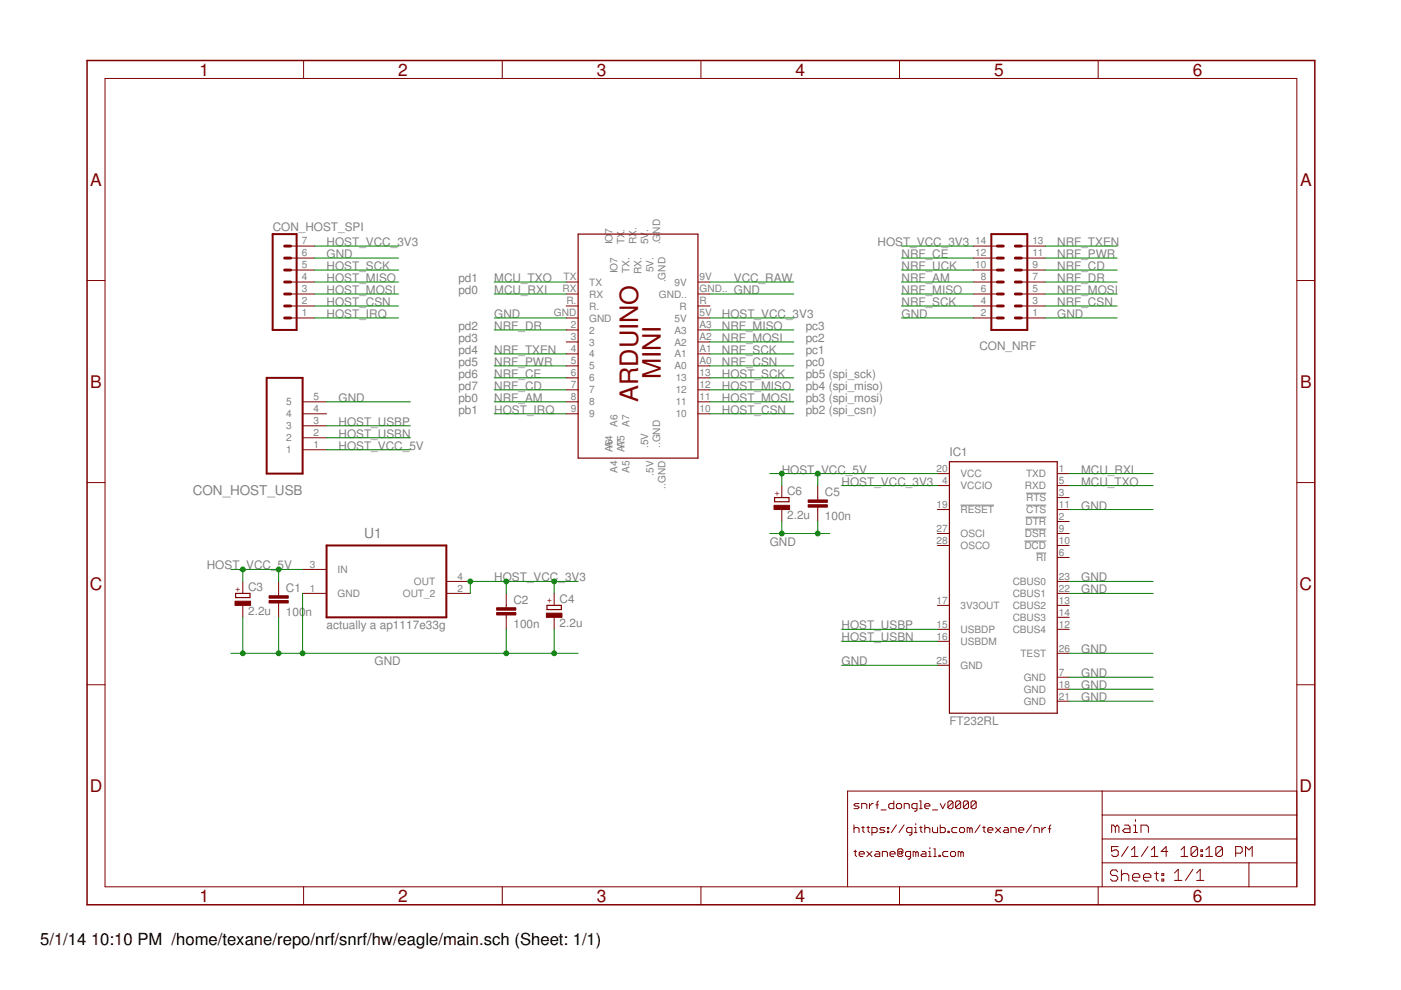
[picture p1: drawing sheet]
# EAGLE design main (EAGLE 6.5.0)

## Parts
C1  100n  C-EUC1206K  [C1206K]
C2  100n  C-EUC1206K  [C1206K]
C3  2.2u  CPOL-EUA/3216-18W  [A/3216-18W]
C4  2.2u  CPOL-EUA/3216-18W  [A/3216-18W]
C5  100n  C-EUC1206K  [C1206K]
C6  2.2u  CPOL-EUA/3216-18W  [A/3216-18W]
CON_HOST_SPI  MA07-1  [MA07-1]
CON_HOST_USB  47346-0001  [MOLEX_47346-0001]
CON_NRF  MA07-2  [MA07-2]
IC1  FT232RL  [SSOP28]
PCB1  ARDUINO_MINI  [ARDUINO_MINI]
U1  LDO33  ADP3338AKCZ-2.5RL7  [SOT230P700X180-4N]

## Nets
GND: C1.2 C2.2 C3.- C4.- C5.2 C6.- CON_HOST_SPI.6 CON_HOST_USB.5 CON_NRF.1 CON_NRF.2 IC1.7(GND) IC1.11(!CTS) IC1.18(GND) IC1.21(GND) IC1.22(CBUS1) IC1.23(CBUS0) IC1.25(GND) IC1.26(TEST) PCB1.GND PCB1.GND.. U1.1(GND)
HOST_CSN: CON_HOST_SPI.2 PCB1.10
HOST_IRQ: CON_HOST_SPI.1 PCB1.9
HOST_MISO: CON_HOST_SPI.4 PCB1.12
HOST_MOSI: CON_HOST_SPI.3 PCB1.11
HOST_SCK: CON_HOST_SPI.5 PCB1.13
HOST_USBN: CON_HOST_USB.2 IC1.16(USBDM)
HOST_USBP: CON_HOST_USB.3 IC1.15(USBDP)
HOST_VCC_3V3: C2.1 C4.+ CON_HOST_SPI.7 CON_NRF.14 IC1.4(VCCIO) PCB1.5V U1.2(OUT_2) U1.4(OUT)
HOST_VCC_5V: C1.1 C3.+ C5.1 C6.+ CON_HOST_USB.1 IC1.20(VCC) U1.3(IN)
MCU_RXI: IC1.1(TXD) PCB1.RX
MCU_TXO: IC1.5(RXD) PCB1.TX
NRF_AM: CON_NRF.8 PCB1.8
NRF_CD: CON_NRF.9 PCB1.7
NRF_CE: CON_NRF.12 PCB1.6
NRF_CSN: CON_NRF.3 PCB1.A0
NRF_DR: CON_NRF.7 PCB1.2
NRF_MISO: CON_NRF.6 PCB1.A3
NRF_MOSI: CON_NRF.5 PCB1.A2
NRF_PWR: CON_NRF.11 PCB1.5
NRF_SCK: CON_NRF.4 PCB1.A1
NRF_TXEN: CON_NRF.13 PCB1.4
NRF_UCK: CON_NRF.10
VCC_RAW: PCB1.9V
Unconnected: CON_HOST_USB.4 IC1.2(!DTR) IC1.3(!RTS) IC1.6(!RI) IC1.9(!DSR) IC1.10(!DCD) IC1.12(CBUS4) IC1.13(CBUS2) IC1.14(CBUS3) IC1.17(3V3OUT) IC1.19(!RESET) IC1.27(OSCI) IC1.28(OSCO) PCB1.3 PCB1.5V. PCB1..5V PCB1...GND PCB1..GND PCB1.A4 PCB1.A5 PCB1.A6 PCB1.A7 PCB1.IO7 PCB1.R PCB1.R. PCB1.RX. PCB1.TX.

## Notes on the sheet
- pd1
- pd0
- pd2 | pc3
- pd3 | pc2
- pd4 | pc1
- pd5 | pc0
- pd6 | pb5 (spi_sck)
- pd7 | pb4 (spi_miso)
- pb0 | pb3 (spi_mosi)
- pb1 | pb2 (spi_csn)
- actually a ap1117e33g
- snrf_dongle_v0000
- https://github.com/texane/nrf
- texane@gmail.com
